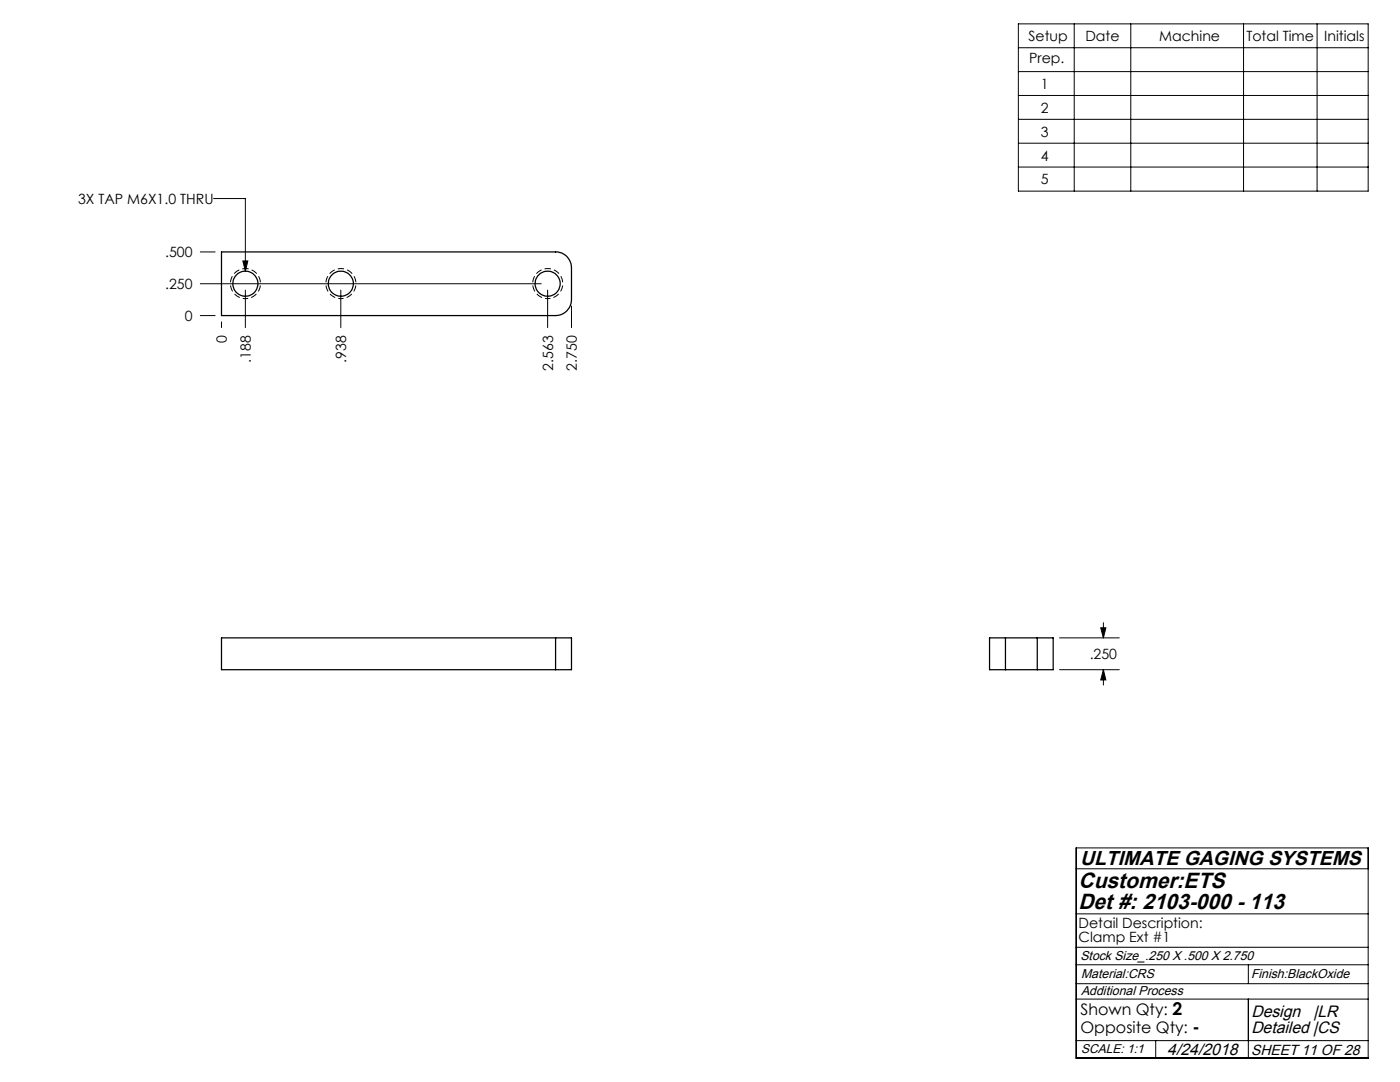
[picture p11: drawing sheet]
<svg xmlns="http://www.w3.org/2000/svg" width="279mm" height="216mm" viewBox="0 0 279 216" stroke-linecap="round" stroke-linejoin="round" font-family="sans-serif">
<g fill="none" stroke="#000" stroke-width=".2">
<path d="M203.2 4.8h69.9v33.3h-69.9zM203.2 9.5h69.9M203.2 14.3h69.9M203.2 19.1h69.9M214.4 4.8v33.3M225.7 4.8v33.3M248.2 4.8v33.3M262.9 4.8v33.3M42.6 39.6h6.4v14.5M203.2 23.8h69.9M203.2 28.6h69.9M203.2 33.3h69.9"/>
<path d="M40 56.6h68M40 50.3h2.9M48.5 52.1h1l-.5 2zM49 57.9v7.5M68 57.9v7.5M109.3 57.9v7.5M40 63h2.9M44.2 64.2v1.2M114.1 61.1v4.3M211.5 127.3h11.9M211.5 133.6h11.9M219.7 125.3h1l-.5 2z"/>
<path d="M220.2 133.6l.5 2.1h-1zM220.2 124.2v3.1M220.2 133.6v3.1M214.8 169.2h58.3v41.9h-58.3zM214.8 173.4h58.3M214.8 196.3h58.3M214.8 192.5h58.3M214.8 189h58.3M214.8 199.4h58.3M214.8 182.4h58.3M249.1 192.5v3.8M249.1 199.4v11.7"/>
<path d="M214.8 207.6h58.3M230.6 207.6v3.5"/>
</g>
<path d="M49 59.6a3 3 0 0 1-2.7-4.4 3 3 0 0 1 5.2-.3 3 3 0 0 1-2.3 4.7h-.2M68 59.6a3 3 0 0 1-2.6-4.4 3 3 0 0 1 5.1-.3 3 3 0 0 1-2.2 4.7h-.3M109.3 59.6a3 3 0 0 1-2.6-4.4 3 3 0 0 1 5.1-.3 3 3 0 0 1-2.2 4.7h-.3" fill="none" stroke="#000" stroke-width=".2" stroke-dasharray="1.3 .6" stroke-dashoffset=".7" stroke-linecap="butt"/>
<path d="M48.5 52.1l.5 2 .5-2zM219.7 125.3h1l-.5 2zM220.2 133.6l.5 2.1h-1z" fill="#000"/>
<g fill="none" stroke="#000" stroke-width=".25">
<path d="M44.2 50.3h66.7a3.1 3.1 0 0 1 3.2 3.1v6.4a3.2 3.2 0 0 1-3.2 3.2h-66.7zM110.9 127.3h3.2v6.3h-3.2M110.9 127.3h-66.7v6.3h66.7M110.9 127.3v6.3M200.7 127.3h-3.2v6.3h3.2M200.7 127.3h6.3M200.7 133.6h6.3M200.7 127.3v6.3M207 127.3h3.2v6.3h-3.2M207 127.3v6.3"/>
<circle cx="49" cy="56.6" r="2.49"/>
<circle cx="68" cy="56.6" r="2.49"/>
<circle cx="109.3" cy="56.6" r="2.49"/>
</g>
<g font-size="4.4">
<text x="215.2" y="177.1">Customer:ETS</text>
<text x="215.2" y="181.4">Det #: 2103-000 - 113</text>
</g>
<text font-size="4" x="215.5" y="172.6">ULTIMATE GAGING SYSTEMS</text>
<g font-size="3.3">
<text x="249.7" y="202.9">Design</text>
<text x="262.1" y="202.9">|LR</text>
<text x="249.7" y="206.1">Detailed |CS</text>
<text x="233" y="210.4">4/24/2018</text>
</g>
<g font-size="3.2">
<text x="215.6" y="202.6">Shown Qty: 2</text>
<text x="215.6" y="206.1">Opposite Qty: -</text>
</g>
<text font-size="2.9" x="249.7" y="210.4">SHEET 11 OF 28</text>
<g font-size="2.8">
<text x="205.3" y="8.1">Setup</text>
<text x="216.6" y="8.1">Date</text>
<text x="231.3" y="8.1">Machine</text>
<text x="248.7" y="8.1">Total Time</text>
<text x="264.3" y="8.1">Initials</text>
<text x="205.4" y="12.7">Prep.</text>
<text x="207.7" y="17.7">1</text>
<text x="207.7" y="22.5">2</text>
<text x="207.7" y="27.3">3</text>
<text x="207.7" y="32">4</text>
<text x="15.6" y="40.7">3X TAP M6X1.0 THRU</text>
<text x="207.7" y="36.7">5</text>
<text x="33" y="51.3">.500</text>
<text x="33" y="57.7">.250</text>
<text x="36.9" y="64">0</text>
<text x="45.3" y="68.5" transform="rotate(-90 45.3 68.5)">0</text>
<text x="50.1" y="72.4" transform="rotate(-90 50.1 72.4)">.188</text>
<text x="69.1" y="72.4" transform="rotate(-90 69.1 72.4)">.938</text>
<text x="110.4" y="73.9" transform="rotate(-90 110.4 73.9)">2.563</text>
<text x="115.1" y="73.9" transform="rotate(-90 115.1 73.9)">2.750</text>
<text x="217.5" y="131.5">.250</text>
<text x="215.2" y="185.1">Detail Description:</text>
<text x="215.2" y="188">Clamp Ext #1</text>
</g>
<g font-size="2.6">
<text x="215.6" y="191.5">Stock Size_.250 X .500 X 2.750</text>
<text x="215.8" y="195.2">Material:CRS</text>
<text x="249.7" y="195.2">Finish:BlackOxide</text>
<text x="215.8" y="198.6">Additional Process</text>
</g>
<text font-size="2.5" x="215.8" y="210">SCALE: 1:1</text>
</svg>
